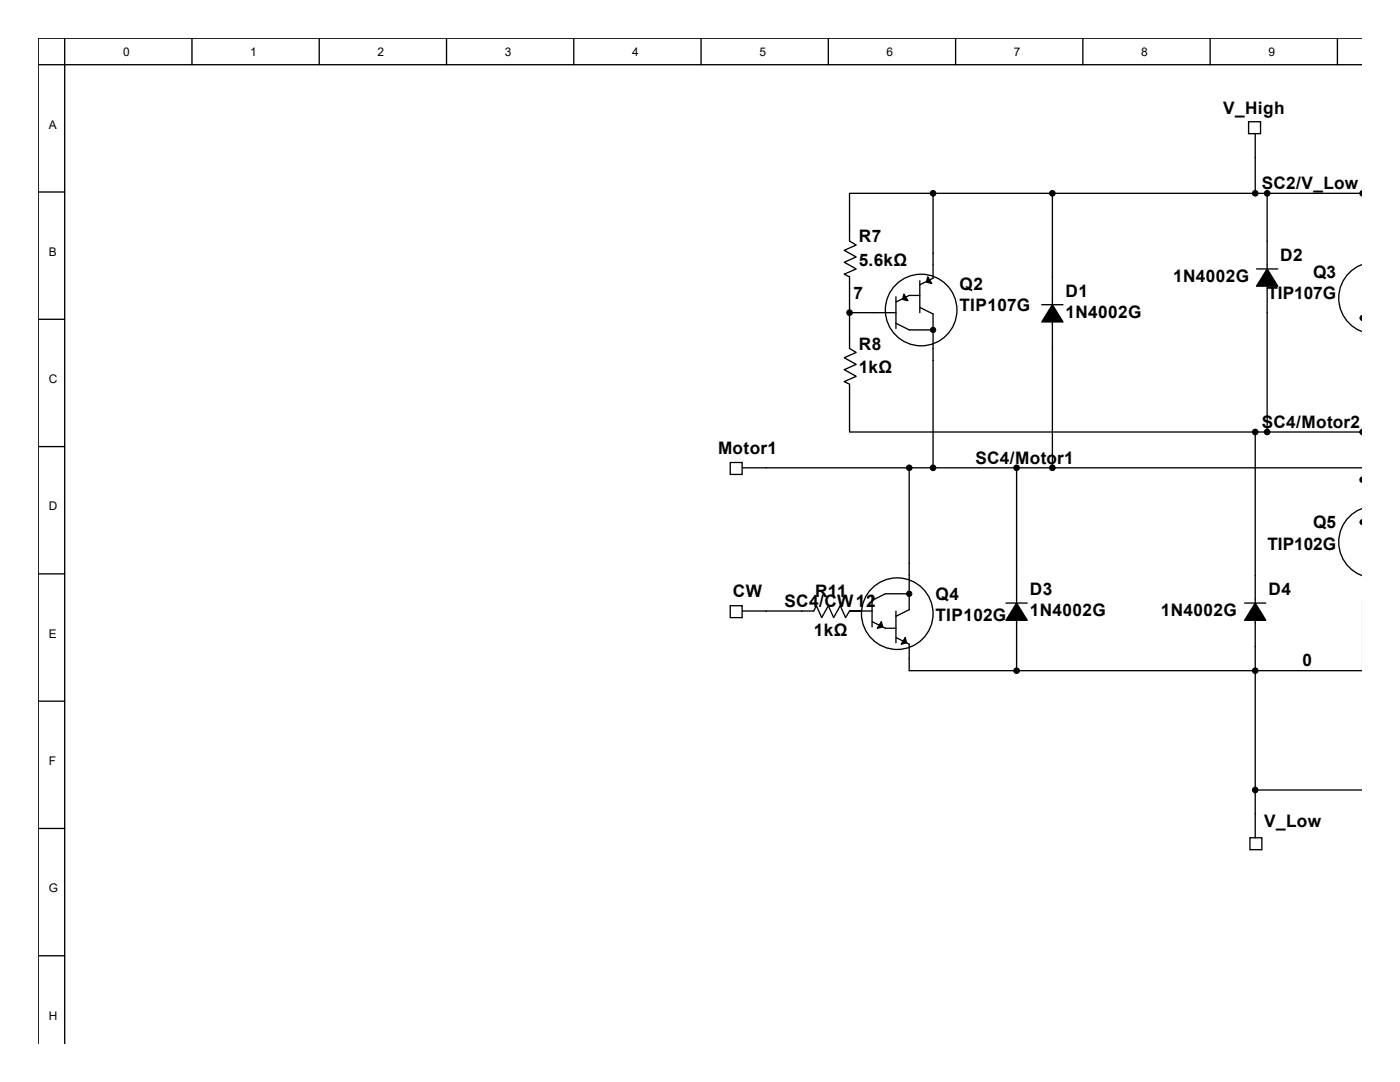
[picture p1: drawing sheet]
<svg xmlns="http://www.w3.org/2000/svg" width="279mm" height="216mm" viewBox="0 0 279 216" stroke-linecap="round" stroke-linejoin="round" font-family="sans-serif">
<g fill="none" stroke="#000" stroke-width=".26">
<path d="M7.6 12.9h264.2M12.9 7.6v200.7M38.3 7.6v5.3M63.7 7.6v5.3M89.1 7.6v5.3M114.5 7.6v5.3M139.9 7.6v5.3M165.3 7.6v5.3M190.7 7.6v5.3M216.1 7.6v5.3M241.5 7.6v5.3M266.9 7.6v5.3"/>
<path d="M271.8 7.6h-264.2v200.7M7.6 38.3h5.3M186.2 38.6h-16.7v9.5l1.4 .8-2.4 1.1 2.4 1.3-2.4 1 2.4 1.4-2.4 1 1 .5v14.3l1.4 .8-2.4 1.1 2.4 1.3-2.4 1.1 2.4 1.3-2.4 1 1 .6v9.5h81M186.2 38.6v16.9l-2.6 1.3M186.2 38.6h85.6M210 38.6v54.7M249.2 24.3h2.4v2.4h-2.4zM250.5 26.7v11.9M252.9 38.6v47.6M178.8 59.2v6.4M183.6 58.9h-2.1l-2.7 1.4M183.6 56v6.4"/>
<path d="M250.8 53.7h4.2M271.8 52.8a7.1 7.1 0 0 0-4.6 6.7 7.1 7.1 0 0 0 4.6 6.7M7.6 63.7h5.3M169.5 62.4h9.3M178.8 64.5l2.7 1.3h4.7M183.6 61.3l2.6 1.4v30.6M207.9 60.8h4.2M7.6 89.1h5.3M145.7 92.3h2.4v2.4h-2.4zM148.1 93.3h123.7M181.5 93.3v28.4l-2.7 1.3M202.9 93.3v40.5"/>
<path d="M250.5 86.2v81M250.5 86.2h21.3M7.6 114.5h5.3M174 118.7v6.4M181.5 118.5h-4.8l-2.7 1.3M271.8 101.5a7.1 7.1 0 0 0-4.6 6.7 7.1 7.1 0 0 0 4.6 6.6M7.6 139.9h5.3M145.7 120.9h2.4v2.3h-2.4zM148.1 121.9h14.3l.5-1 1.1 2.3 1.3-2.3 1.1 2.3 1.3-2.3 1.1 2.3 .7-1.3h4.5M174 124l2.7 1.4h2.1M178.8 121.9v6.4M178.8 127.2l2.7 1.3v5.3h90.3"/>
<path d="M200.8 120.3h4.2M248.4 120.3h4.2M250.5 157.6h21.3M7.6 165.3h5.3M249.4 167.2h2.4v2.3h-2.4zM7.6 190.7h5.3"/>
<circle cx="183.8" cy="61.9" r="7.1"/>
<circle cx="179.1" cy="122.4" r="7.1"/>
</g>
<g fill="#000" stroke="#000" stroke-width=".26">
<path d="M180.4 58.7l.8 1.3-1.1-.3zM185.2 55.2l.7 1.4-1-.3zM252.9 53.7l2.1 3.4h-4.2zM210 60.8l2.1 3.4h-4.2zM175.9 124l.3 1.1-1.1 .3zM180.7 127.2l.2 1.1-1 .2zM202.9 120.3l2.1 3.5h-4.2zM250.5 120.3l2.1 3.5h-4.2z"/>
<path d="M271.7 38.1l.1-.1v1.1a.54 .54 0 0 1-.4-.4 .54 .54 0 0 1 .3-.6z" fill-rule="evenodd"/>
<path d="M271.7 85.7h.1v1a.54 .54 0 0 1-.4-.4 .54 .54 0 0 1 .3-.6z" fill-rule="evenodd"/>
<path d="M271.7 95.3l.1-.1v1.1a.54 .54 0 0 1-.4-.5 .54 .54 0 0 1 .3-.5z" fill-rule="evenodd"/>
<circle cx="186.2" cy="38.6" r=".53"/>
<circle cx="210" cy="38.6" r=".53"/>
<circle cx="250.5" cy="38.6" r=".53"/>
<circle cx="252.9" cy="38.6" r=".53"/>
<circle cx="169.5" cy="62.4" r=".53"/>
<circle cx="181.5" cy="93.3" r=".53"/>
<circle cx="186.2" cy="93.3" r=".53"/>
<circle cx="202.9" cy="93.3" r=".53"/>
<circle cx="210" cy="93.3" r=".53"/>
<circle cx="250.5" cy="86.2" r=".53"/>
<circle cx="252.9" cy="86.2" r=".53"/>
<circle cx="202.9" cy="133.8" r=".53"/>
<circle cx="250.5" cy="133.8" r=".53"/>
<circle cx="250.5" cy="157.6" r=".53"/>
</g>
<g fill="#000" stroke="#000" stroke-width=".2">
<path d="M271.7 63l.1-.1v1.1a.54 .54 0 0 1-.4-.5 .54 .54 0 0 1 .3-.5z" fill-rule="evenodd"/>
<path d="M271.7 103.7h.1v1a.54 .54 0 0 1-.4-.4 .54 .54 0 0 1 .3-.6z" fill-rule="evenodd"/>
<circle cx="186.2" cy="65.8" r=".53"/>
<circle cx="181.5" cy="118.5" r=".53"/>
</g>
<g font-size="3.4">
<text x="244.1" y="22.6">V_High</text>
<text x="251.8" y="37.7">SC2/V_Low</text>
<text x="171.4" y="48.3">R7</text>
<text x="171.4" y="53.1">5.6kΩ</text>
<text x="255.5" y="52">D2</text>
<text x="170.3" y="59.7">7</text>
<text x="191.5" y="57.8">Q2</text>
<text x="212.6" y="59.2">D1</text>
<text x="234.1" y="56.3">1N4002G</text>
<text x="252.9" y="59.7">TIP107G</text>
<text x="262.1" y="55.5">Q3</text>
<text x="191.5" y="62.1">TIP107G</text>
<text x="212.6" y="63.4">1N4002G</text>
<text x="171.4" y="69.8">R8</text>
<text x="171.4" y="74.5">1kΩ</text>
<text x="251.8" y="85.3">SC4/Motor2</text>
<text x="143.3" y="90.6">Motor1</text>
<text x="194.6" y="92.5">SC4/Motor1</text>
<text x="262.1" y="105.5">Q5</text>
<text x="252.9" y="109.7">TIP102G</text>
<text x="146.2" y="119.2">CW</text>
<text x="162.7" y="119.2">R11</text>
<text x="186.7" y="119.8">Q4</text>
<text x="205.5" y="118.7">D3</text>
<text x="253.2" y="118.7">D4</text>
<text x="156.5" y="121.1">SC4/CW12</text>
<text x="186.7" y="124">TIP102G</text>
<text x="205.5" y="122.9">1N4002G</text>
<text x="231.7" y="122.9">1N4002G</text>
<text x="162.4" y="126.9">1kΩ</text>
<text x="260" y="133">0</text>
<text x="252.3" y="165">V_Low</text>
</g>
<g font-size="2.4">
<text x="24.6" y="11.1">0</text>
<text x="50" y="11.1">1</text>
<text x="75.4" y="11.1">2</text>
<text x="100.8" y="11.1">3</text>
<text x="126.2" y="11.1">4</text>
<text x="151.6" y="11.1">5</text>
<text x="177" y="11.1">6</text>
<text x="202.4" y="11.1">7</text>
<text x="227.8" y="11.1">8</text>
<text x="253.2" y="11.1">9</text>
<text x="9.7" y="25.7">A</text>
<text x="9.7" y="51.1">B</text>
<text x="9.7" y="76.5">C</text>
<text x="9.7" y="101.9">D</text>
<text x="9.7" y="127.3">E</text>
<text x="9.7" y="152.7">F</text>
<text x="9.7" y="178.1">G</text>
<text x="9.7" y="203.5">H</text>
</g>
</svg>
